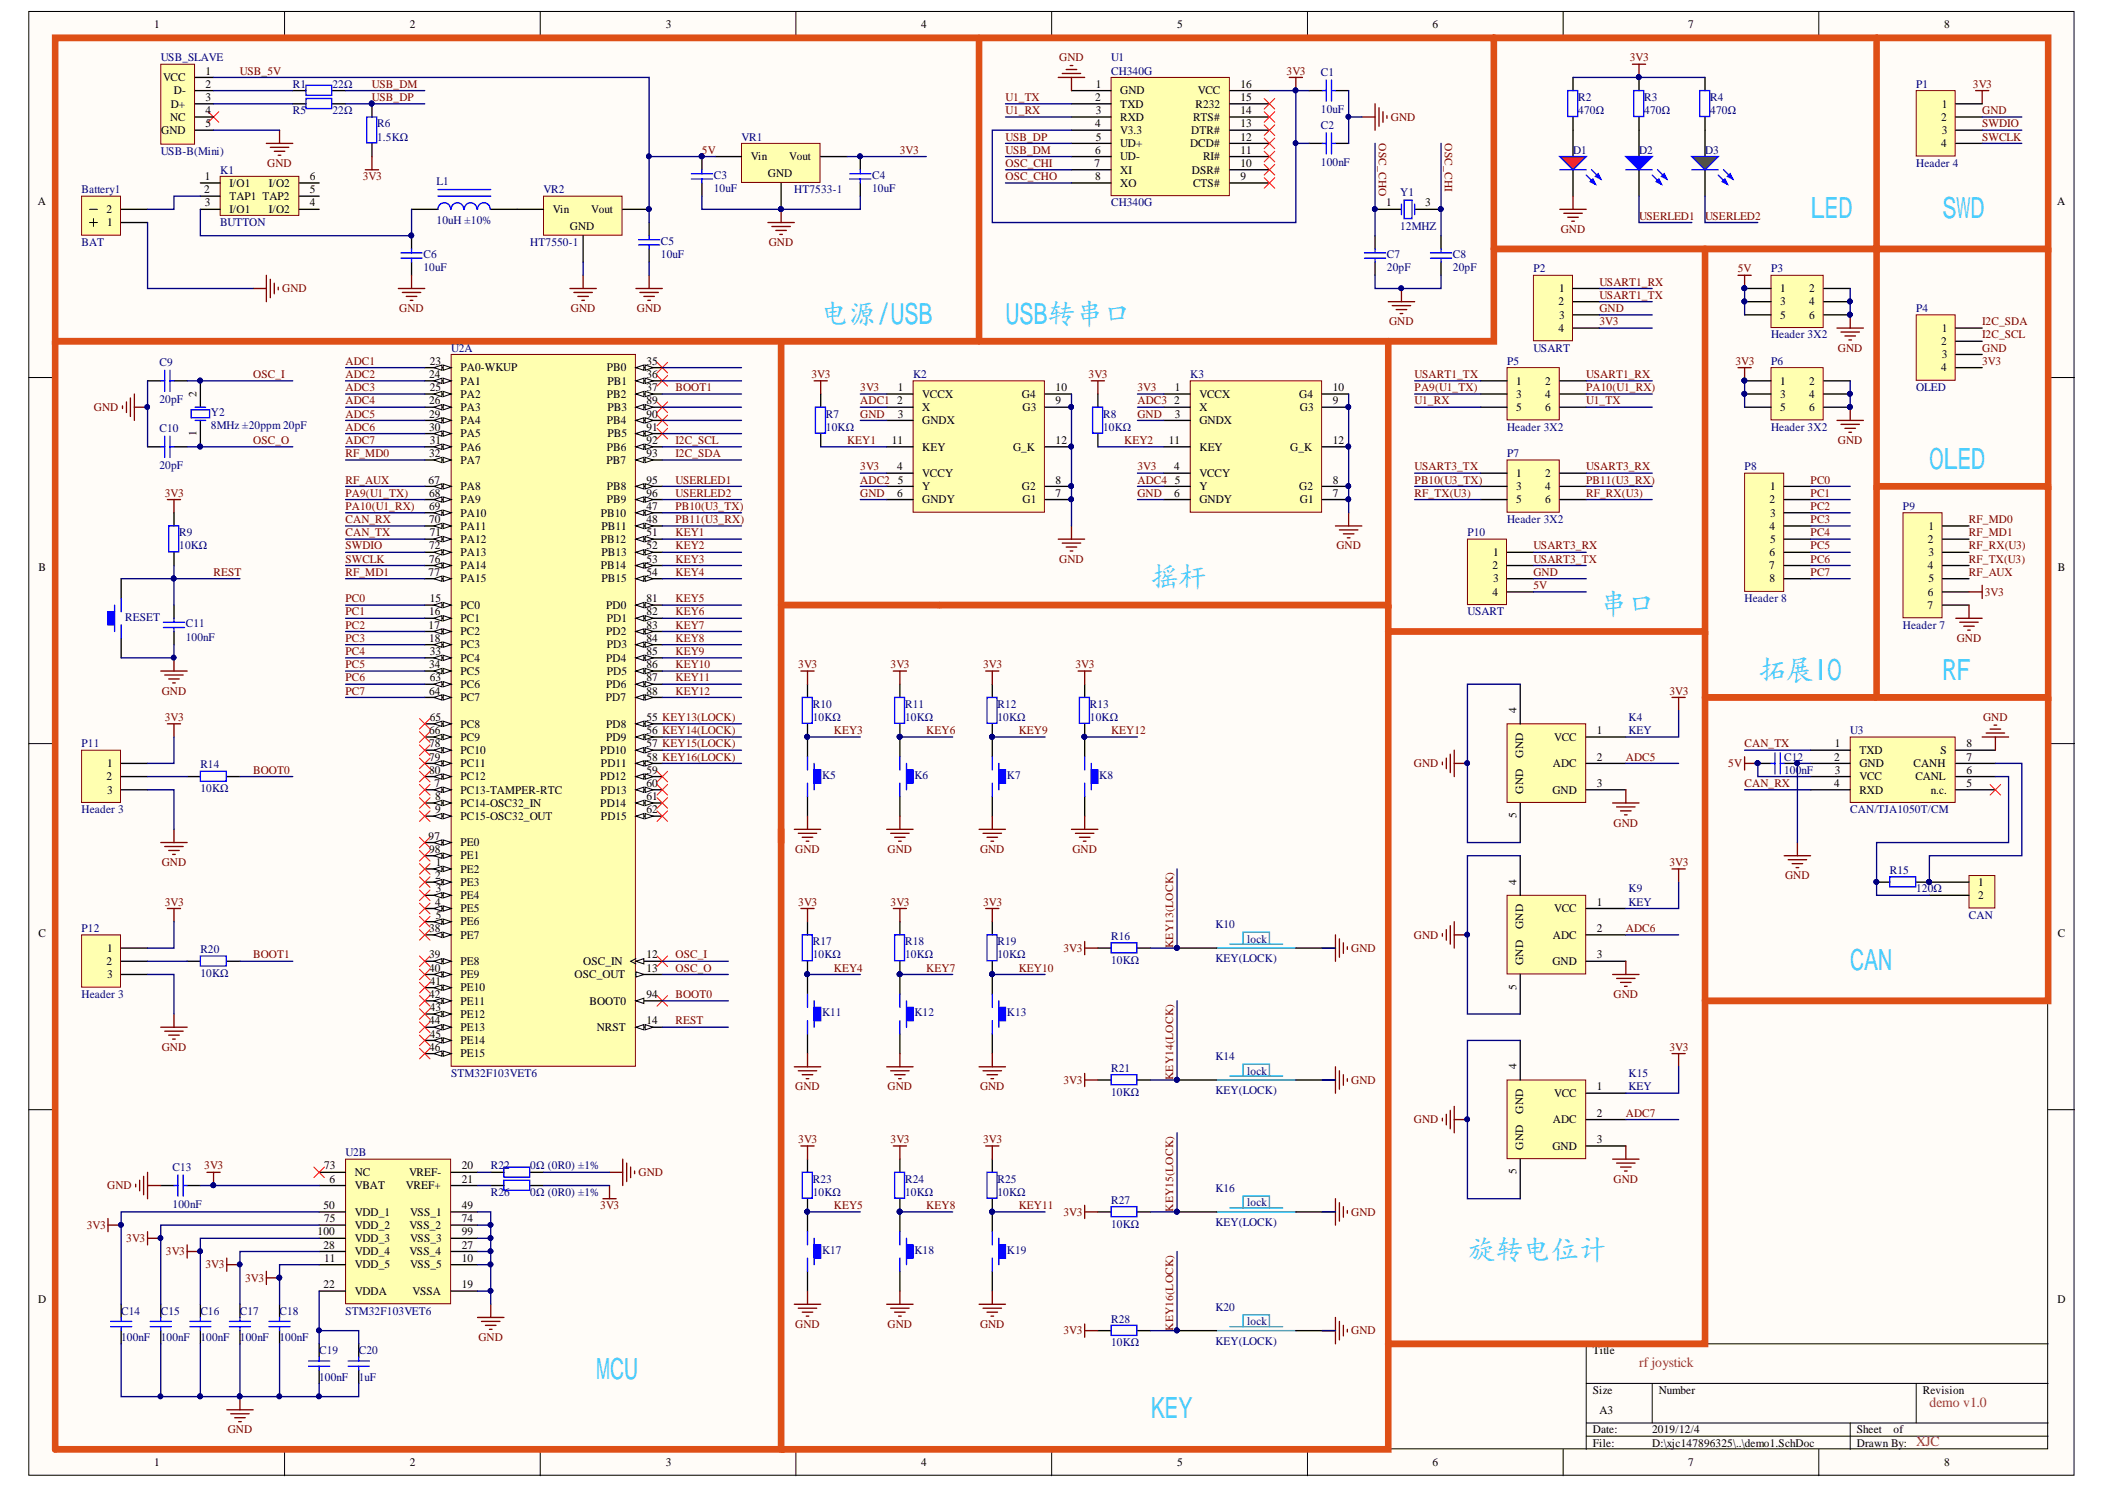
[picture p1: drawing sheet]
# Altium project demo1.PrjPcb
1 sheet, 95 parts. Net scope: global (net labels, ports and power ports of the same name join across sheets).
Board file: demo1.PcbDoc

## Sheet demo1.SchDoc
size A3

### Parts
*1  CAN  [CAN]
Battery1  BAT  [HDR1X2]
C1  10uF  [0603_C]
C2  100nF  [0603_C]
C3  10uF  [0603_C]
C4  10uF  [0603_C]
C5  10uF  [0603_C]
C6  10uF  [0603_C]
C7  20pF  [0603_C]
C8  20pF  [0603_C]
C9  20pF  [0603_C]
C10  20pF  [0603_C]
C11  100nF  [0603_C]
C12  100nF  [0603_C]
C13  100nF  [0603_C]
C14  100nF  [0603_C]
C15  100nF  [0603_C]
C16  100nF  [0603_C]
C17  100nF  [0603_C]
C18  100nF  [0603_C]
C19  100nF  [0603_C]
C20  1uF  [0603_C]
D1  红灯  [0603_LED_S1]
D2  蓝灯  [0603_LED_S1]
D3  绿灯  [0603_LED_S1]
K1  BUTTON  [BTN8.5*8.5]
K2  摇杆电位计  [摇杆电位计]
K3  摇杆电位计  [摇杆电位计]
K4  KEY  [旋转电位计]
K5  KEY_M  [KEY_M]  (value not drawn)
K6  KEY_M  [KEY_M]  (value not drawn)
K7  KEY_M  [KEY_M]  (value not drawn)
K8  KEY_M  [KEY_M]  (value not drawn)
K9  KEY  [旋转电位计]
K10  KEY(LOCK)  [自锁按键]
K11  KEY_M  [KEY_M]  (value not drawn)
K12  KEY_M  [KEY_M]  (value not drawn)
K13  KEY_M  [KEY_M]  (value not drawn)
K14  KEY(LOCK)  [自锁按键]
K15  KEY  [旋转电位计]
K16  KEY(LOCK)  [自锁按键]
K17  KEY_M  [KEY_M]  (value not drawn)
K18  KEY_M  [KEY_M]  (value not drawn)
K19  KEY_M  [KEY_M]  (value not drawn)
K20  KEY(LOCK)  [自锁按键]
L1  10uH ±10%  [0603_L]
P1  Header 4  [HDR1X4]
P2  USART  [HDR1X4]
P3  Header 3X2  [HDR2X3]
P4  OLED  [HDR1X4]
P5  Header 3X2  [HDR2X3]
P6  Header 3X2  [HDR2X3]
P7  Header 3X2  [HDR2X3]
P8  Header 8  [HDR1X8]
P9  Header 7  [HDR1X7]
P10  USART  [HDR1X4]
P11  Header 3  [HDR1X3]
P12  Header 3  [HDR1X3]
R1  22Ω  [0603_R]
R2  470Ω  [0603_R]
R3  470Ω  [0603_R]
R4  470Ω  [0603_R]
R5  22Ω  [0603_R]
R6  1.5KΩ  [0603_R]
R7  10KΩ  [0603_R]
R8  10KΩ  [0603_R]
R9  10KΩ  [0603_R]
R10  10KΩ  [0603_R]
R11  10KΩ  [0603_R]
R12  10KΩ  [0603_R]
R13  10KΩ  [0603_R]
R14  10KΩ  [0603_R]
R15  120Ω  [0603_R]
R16  10KΩ  [0603_R]
R17  10KΩ  [0603_R]
R18  10KΩ  [0603_R]
R19  10KΩ  [0603_R]
R20  10KΩ  [0603_R]
R21  10KΩ  [0603_R]
R22  0Ω (0R0) ±1%  [0603_R]
R23  10KΩ  [0603_R]
R24  10KΩ  [0603_R]
R25  10KΩ  [0603_R]
R26  0Ω (0R0) ±1%  [0603_R]
R27  10KΩ  [0603_R]
R28  10KΩ  [0603_R]
RESET  KEY_M  [KEY_M]  (value not drawn)
U1  CH340G  [SOIC-16_150mil]
U2  STM32F103VET6  [LQFP-100_14x14x05P]  (parts A,B of 2)
U3  CAN/TJA1050T/CM  [SOIC-8_150mil]
USB_SLAVE  USB-B(Mini)  [USB/SM0.8-6H5]
VR1  HT7533-1  [SOT-89(SOT-89-3)]
VR2  HT7550-1  [SOT-89(SOT-89-3)]
Y1  12MHZ  [SMD-3225_4P]
Y2  8MHz ±20ppm 20pF  [SMD-5032_2P]

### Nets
3V3: C1.1 C2.1 C4.2 C13.1 C14.1 C15.1 C16.1 C17.1 C18.1 K2.1(VCCX) K2.4(VCCY) K3.1(VCCX) K3.4(VCCY) K4.1(VCC) K9.1(VCC) K15.1(VCC) P1.1 P2.4 P4.4 P6.1 P6.3 P6.5 P9.6 P11.1 P12.1 R2.2 R3.2 R4.2 R6.1 R7.2 R8.2 R9.2 R10.2 R11.2 R12.2 R13.2 R16.2 R17.2 R18.2 R19.2 R21.2 R23.2 R24.2 R25.2 R26.2 R27.2 R28.2 U1.4(V3.3) U1.16(VCC) U2.6(VBAT) U2.11(VDD_5) U2.28(VDD_4) U2.50(VDD_1) U2.75(VDD_2) U2.100(VDD_3) VR1.3(Vout)
5V: C3.2 C5.2 C12.1 P3.1 P3.3 P3.5 P10.4 U3.3(VCC) USB_SLAVE.1(VCC) VR1.2(Vin) VR2.3(Vout)  [also labelled USB_5V]
GND: Battery1.1 C1.2 C2.2 C3.1 C4.1 C5.1 C6.1 C7.1 C8.1 C9.1 C10.1 C11.1 C12.2 C13.2 C14.2 C15.2 C16.2 C17.2 C18.2 C19.2 C20.1 D1.K K2.3(GNDX) K2.6(GNDY) K2.7(G1) K2.8(G2) K2.9(G3) K2.10(G4) K2.12(G_K) K3.3(GNDX) K3.6(GNDY) K3.7(G1) K3.8(G2) K3.9(G3) K3.10(G4) K3.12(G_K) K4.3(GND) K4.4(GND) K4.5(GND) K5.2 K6.2 K7.2 K8.2 K9.3(GND) K9.4(GND) K9.5(GND) K10.1 K11.2 K12.2 K13.2 K14.1 K15.3(GND) K15.4(GND) K15.5(GND) K16.1 K17.2 K18.2 K19.2 K20.1 P1.2 P2.3 P3.2 P3.4 P3.6 P4.3 P6.2 P6.4 P6.6 P9.7 P10.3 P11.3 P12.3 R22.2 RESET.1 U1.1(GND) U2.10(VSS_5) U2.19(VSSA) U2.27(VSS_4) U2.49(VSS_1) U2.74(VSS_2) U2.99(VSS_3) U3.2(GND) U3.8(S) USB_SLAVE.5(GND) VR1.1(GND) VR2.1(GND)
ADC1: K2.2(X) U2.23(PA0-WKUP)
ADC2: K2.5(Y) U2.24(PA1)
ADC3: K3.2(X) U2.25(PA2)
ADC4: K3.5(Y) U2.26(PA3)
ADC5: K4.2(ADC) U2.29(PA4)
ADC6: K9.2(ADC) U2.30(PA5)
ADC7: K15.2(ADC) U2.31(PA6)
BOOT0: R14.1 U2.94(BOOT0)
BOOT1: R20.1 U2.37(PB2)
CAN_RX: U2.70(PA11) U3.4(RXD)
CAN_TX: U2.71(PA12) U3.1(TXD)
I2C_SCL: P4.2 U2.92(PB6)
I2C_SDA: P4.1 U2.93(PB7)
KEY1: K2.11(KEY) R7.1 U2.51(PB12)
KEY2: K3.11(KEY) R8.1 U2.52(PB13)
KEY3: K5.1 R10.1 U2.53(PB14)
KEY4: K11.1 R17.1 U2.54(PB15)
KEY5: K17.1 R23.1 U2.81(PD0)
KEY6: K6.1 R11.1 U2.82(PD1)
KEY7: K12.1 R18.1 U2.83(PD2)
KEY8: K18.1 R24.1 U2.84(PD3)
KEY9: K7.1 R12.1 U2.85(PD4)
KEY10: K13.1 R19.1 U2.86(PD5)
KEY11: K19.1 R25.1 U2.87(PD6)
KEY12: K8.1 R13.1 U2.88(PD7)
KEY13(LOCK): K10.2 R16.1 U2.55(PD8)
KEY14(LOCK): K14.2 R21.1 U2.56(PD9)
KEY15(LOCK): K16.2 R27.1 U2.57(PD10)
KEY16(LOCK): K20.2 R28.1 U2.58(PD11)
OSC_CHI: C8.2 U1.7(XI) Y1.3(OSC2)
OSC_CHO: C7.2 U1.8(XO) Y1.1(OSC1)
OSC_I: C9.2 U2.12(OSC_IN) Y2.2(OSC2)
OSC_O: C10.2 U2.13(OSC_OUT) Y2.1(OSC1)
PA9(U1_TX): P5.3 U2.68(PA9)
PA10(U1_RX): P5.4 U2.69(PA10)
PB10(U3_TX): P7.3 U2.47(PB10)
PB11(U3_RX): P7.4 U2.48(PB11)
PC0: P8.1 U2.15(PC0)
PC1: P8.2 U2.16(PC1)
PC2: P8.3 U2.17(PC2)
PC3: P8.4 U2.18(PC3)
PC4: P8.5 U2.33(PC4)
PC5: P8.6 U2.34(PC5)
PC6: P8.7 U2.63(PC6)
PC7: P8.8 U2.64(PC7)
REST: C11.2 R9.1 RESET.2 U2.14(NRST)
RF_AUX: P9.5 U2.67(PA8)
RF_MD0: P9.1 U2.32(PA7)
RF_MD1: P9.2 U2.77(PA15)
RF_RX(U3): P7.6 P9.3
RF_TX(U3): P7.5 P9.4
SWCLK: P1.4 U2.76(PA14)
SWDIO: P1.3 U2.72(PA13)
U1_RX: P5.5 U1.3(RXD)
U1_TX: P5.6 U1.2(TXD)
USART1_RX: P2.1 P5.2
USART1_TX: P2.2 P5.1
USART3_RX: P7.2 P10.1
USART3_TX: P7.1 P10.2
USB_DM: R1.2 U1.6(UD-)
USB_DP: R5.2 R6.2 U1.5(UD+)
USERLED1: D2.K U2.95(PB8)
USERLED2: D3.K U2.96(PB9)
Net*1_1: *1.1 R15.2 U3.7(CANH)
Net*1_2: *1.2 R15.1 U3.6(CANL)
NetBattery1_2: Battery1.2 K1.2(TAP1)
NetC6_2: C6.2 K1.3(I/O1) L1.1
NetC19_1: C19.1 C20.2 U2.22(VDDA)
NetD1_A: D1.A R2.1
NetD2_A: D2.A R3.1
NetD3_A: D3.A R4.1
NetL1_2: L1.2 VR2.2(Vin)
NetP11_2: P11.2 R14.2
NetP12_2: P12.2 R20.2
NetR1_1: R1.1 USB_SLAVE.2(D-)
NetR5_1: R5.1 USB_SLAVE.3(D+)
NetR22_1: R22.1 U2.20(VREF-)
NetR26_1: R26.1 U2.21(VREF+)

Not connected (* = marked no-connect by the designer): K1 1(I/O1) 4(I/O2) 5(TAP2) 6(I/O2); U1 9(CTS#)* 10(DSR#)* 11(RI#)* 12(DCD#)* 13(DTR#)* 14(RTS#)* 15(R232)*; U2 1(PE2)* 2(PE3)* 3(PE4)* 4(PE5)* 5(PE6)* 7(PC13-TAMPER-RTC)* 8(PC14-OSC32_IN)* 9(PC15-OSC32_OUT)* 35(PB0)* 36(PB1)* 38(PE7)* 39(PE8)* 40(PE9)* 41(PE10)* 42(PE11)* 43(PE12)* 44(PE13)* 45(PE14)* 46(PE15)* 59(PD12)* 60(PD13)* 61(PD14)* 62(PD15)* 65(PC8)* 66(PC9)* 73(NC)* 78(PC10)* 79(PC11)* 80(PC12)* 89(PB3)* 90(PB4)* 91(PB5)* 97(PE0)* 98(PE1)*; U3 5(n.c.)*; USB_SLAVE 4(NC)*

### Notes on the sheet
- LED
- (near P1) SWD
- 电源/USB
- USB转串口
- OLED
- 摇杆
- 串口
- 拓展IO
- RF
- CAN
- 旋转电位计
- rf joystick
- MCU
- KEY
- demo v1.0
- XJC
- Labels drawn without touching a wire or pin: 3V3
